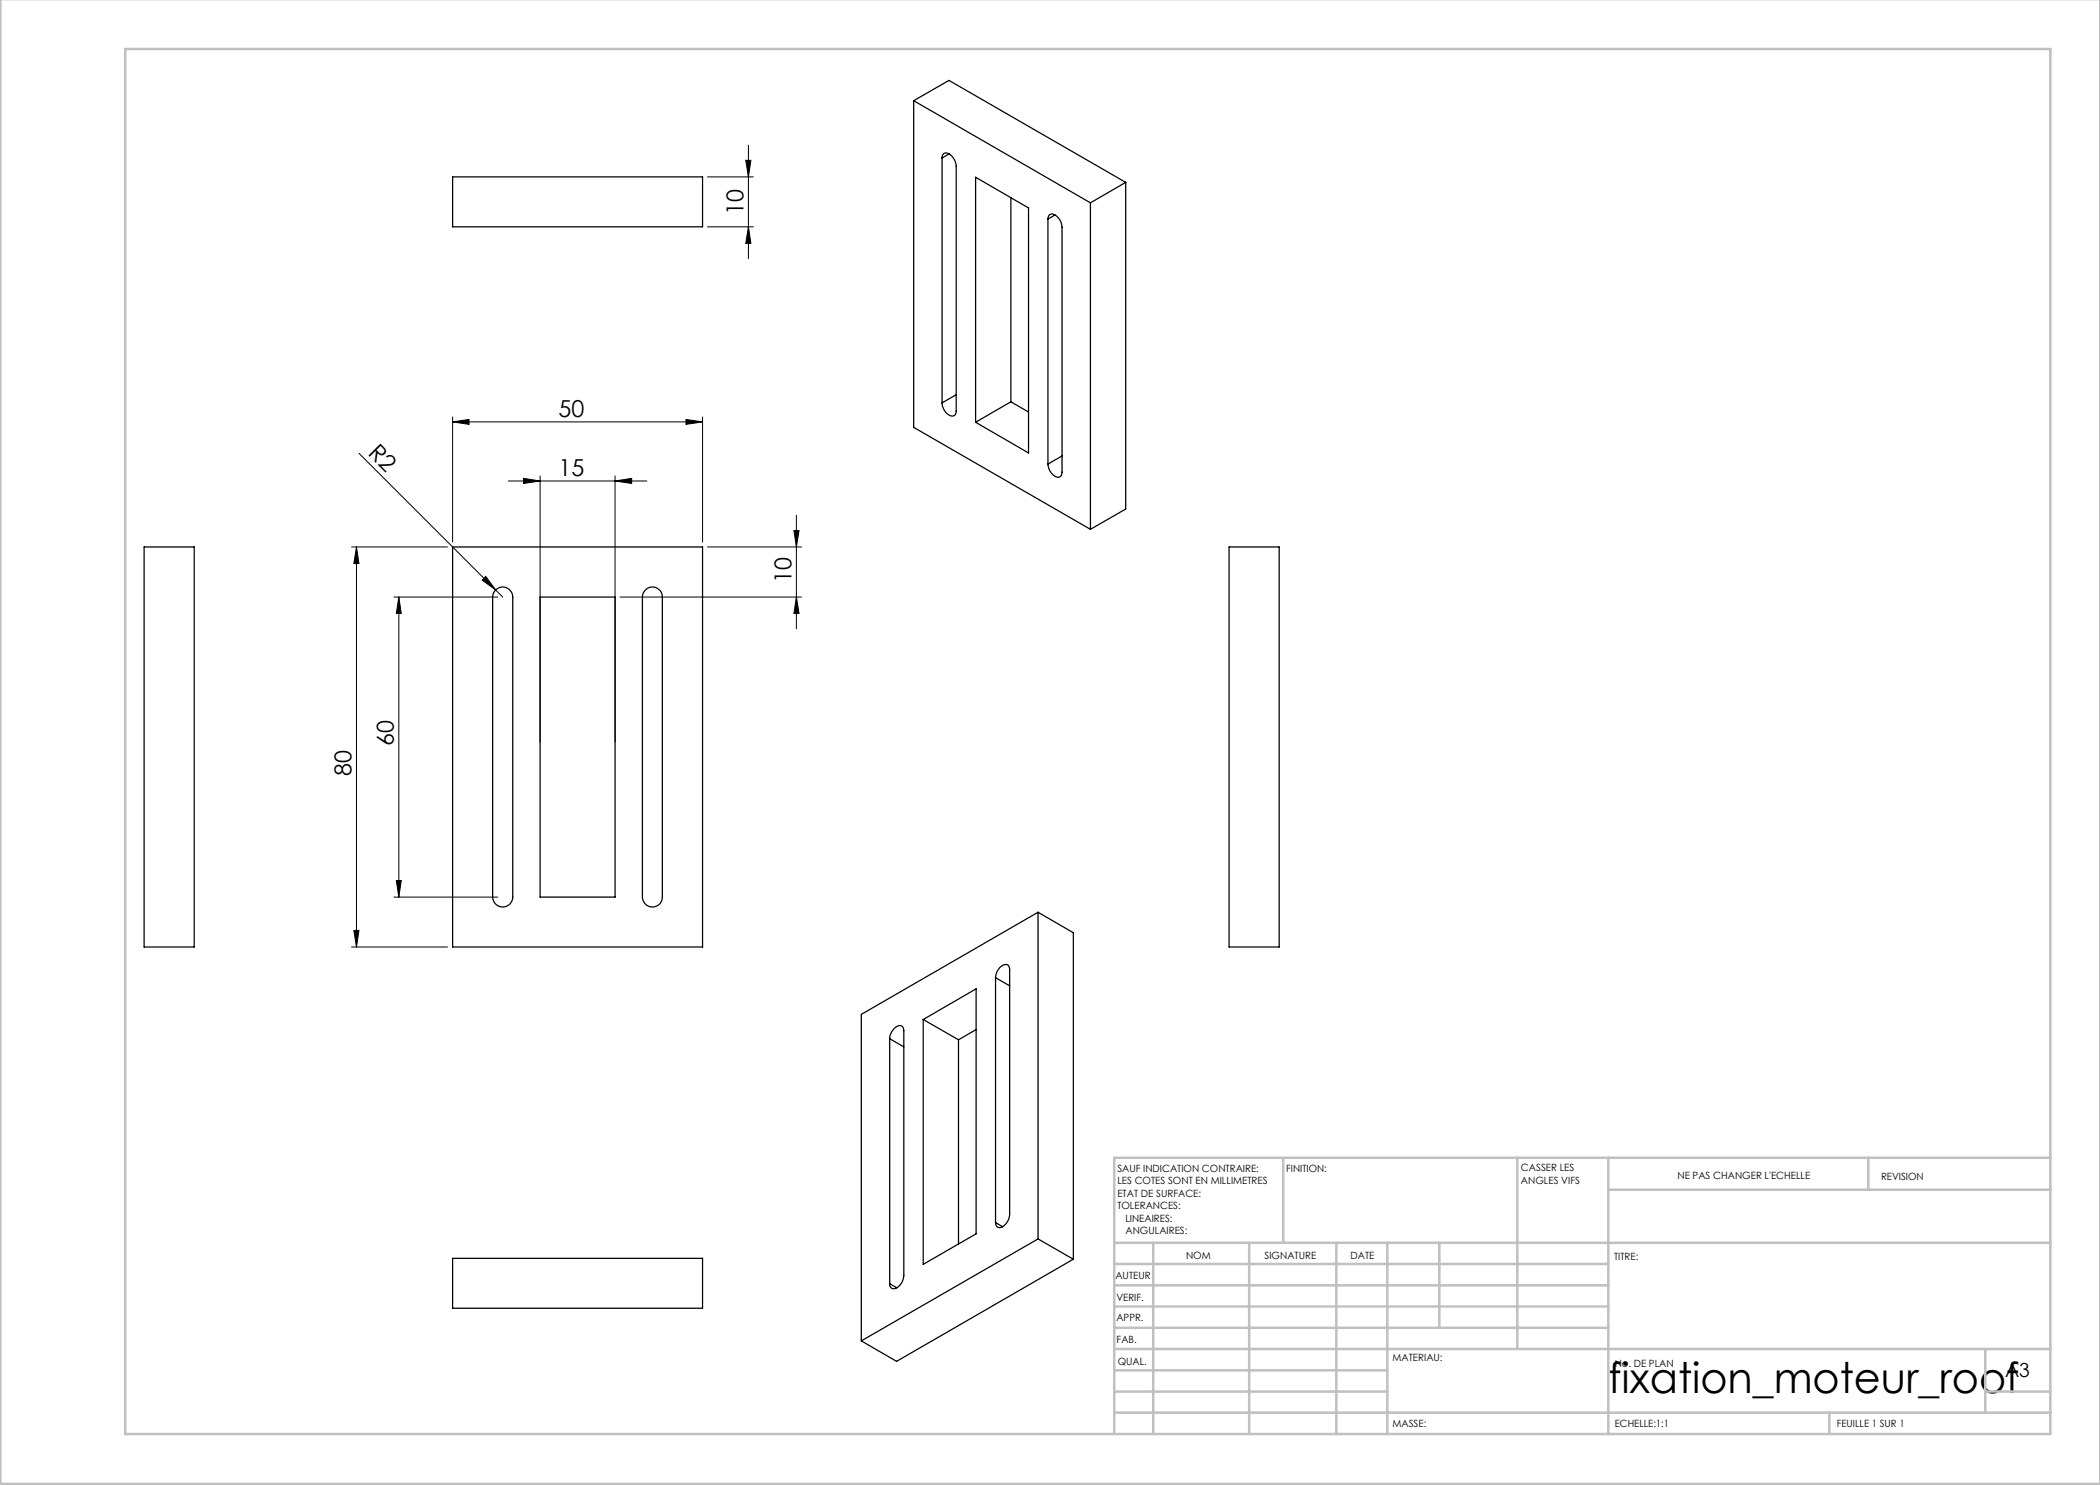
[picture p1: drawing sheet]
<svg xmlns="http://www.w3.org/2000/svg" width="420mm" height="297mm" viewBox="0 0 420 297" stroke-linecap="round" stroke-linejoin="round" font-family="sans-serif">
<g fill="none" stroke="#000" stroke-width=".2">
<path d="M141.5 35.4h9.2M149.2 32.1h1l-.5 3.3zM149.7 29v22.7M141.5 45.4h9.2M149.7 45.4l.5 3.3h-1zM71.8 90.7l28.7 28.7M90.5 84.4l3.3-.5v1zM90.5 83.4v25M90.5 84.4h50M101.7 96.2h27.7M104.7 95.7l3.3 .5-3.3 .5zM108 95.2v53.2"/>
<path d="M123 96.2l3.3-.5v1zM123 95.2v53.2M137.2 83.9l3.3 .5-3.3 .5zM140.5 83.4v25M70.3 109.4h19.2M71.3 109.4v80M71.3 109.4l.5 3.3h-1zM78.8 119.4h20.8M79.8 119.4v60M79.8 119.4l.5 3.3h-1zM97.2 115.3l1.9 2.7-2.7-2zM124 119.4h36.3"/>
<path d="M141.5 109.4h18.8M158.8 106.1h1l-.5 3.3zM159.3 119.4l.5 3.3h-1zM159.3 103v22.8M78.8 179.4h20.8M79.3 176.1h1l-.5 3.3zM70.3 189.4h19.2M70.8 186.1h1l-.5 3.3z"/>
</g>
<g fill="none" stroke="#c0c0c0" stroke-width=".5">
<path d="M.1 -.1v296.9h419.9M25 9.8h385.1v277h-385.1zM256.6 231.6v17M303.5 231.6v38.2M321.7 231.6v55.2M321.7 237.9h88.4M373.7 231.6v6.3M410.1 231.6h-187.3v55.2M222.8 248.6h187.3M222.8 257.1h98.9M222.8 252.8h98.9M230.6 248.6v38.2"/>
<path d="M249.8 248.6v38.2M267.3 248.6v38.2M277.5 248.6v38.2M287.9 248.6v17M222.8 265.6h98.9M222.8 261.3h98.9M222.8 278.3h54.7M222.8 274.1h54.7M222.8 269.8h187.3M397.1 278.3h13M397.1 269.8v12.7M222.8 282.5h187.3"/>
<path d="M365.9 282.5v4.3"/>
</g>
<g fill="#000">
<path d="M97.2 115.3l1.9 2.7-2.7-2z"/>
<path d="M90.5 84.4l3.3-.5v1zM137.2 83.9l3.3 .5-3.3 .5zM104.7 95.7l3.3 .5-3.3 .5zM123 96.2l3.3-.5v1z"/>
<path d="M71.3 109.4l.5 3.3h-1zM70.8 186.1h1l-.5 3.3zM79.8 119.4l.5 3.3h-1zM79.3 176.1h1l-.5 3.3zM149.2 32.1h1l-.5 3.3zM149.7 45.4l.5 3.3h-1z"/>
<path d="M159.3 119.4l.5 3.3h-1zM158.8 106.1h1l-.5 3.3z"/>
</g>
<g fill="none" stroke="#000" stroke-width=".25">
<path d="M90.5 35.4h50v10h-50zM182.7 20.1v65.4l35.4 20.4M182.7 20.1l35.4 20.5M182.7 20.1l7.1-4 35.3 20.4M188.4 31.6a.88 .88 0 0 1 .5-1 .88 .88 0 0 1 1.1 .3 3.4 3.4 0 0 1 1.2 2.3v49a.96 .96 0 0 1-.6 1 .96 .96 0 0 1-1.2-.4l-.6-.9-.3-.7-.1-.6M188.4 31.6v49M189.8 30.8l-1.4 .8M195.1 35.5l10.6 6.1v49l-10.6-6.1zM202.2 39.5v40.9M225.1 36.5l-7 4.1M225.1 36.5v65.3l-7 4.1M209.6 43.8a.89 .89 0 0 1 .5-1 .89 .89 0 0 1 1 .3 3.1 3.1 0 0 1 1.3 2.3v49a.89 .89 0 0 1-.5 1 .89 .89 0 0 1-1-.2 3.1 3.1 0 0 1-1.3-2.4"/>
<path d="M209.6 43.8v49M211 43l-1.4 .8M218.1 40.6v65.3M191.2 78.9l-2.8 1.7M202.2 80.4l-7.1 4.1M202.2 80.4l3.5 2M212.4 91.2l-2.8 1.6M28.8 109.4h10v80h-10zM90.5 109.4h50v80h-50zM99.1 118.1a2 2 0 0 1 2.2-.6 2 2 0 0 1 1.3 1.9v60a2.01 2.01 0 0 1-2.1 2 2.01 2.01 0 0 1-2-2v-60l.2-.7zM108 119.4h15v60h-15zM129 118.1a1.97 1.97 0 0 1 2.2-.6 1.97 1.97 0 0 1 1.3 1.9v60a1.99 1.99 0 0 1-2 2 1.99 1.99 0 0 1-2-2v-60l.1-.7z"/>
<path d="M245.8 109.4h10v80h-10zM199.1 195.5a2.49 2.49 0 0 1 2.3-2.6l.3 .2 .2 .8v49a2.83 2.83 0 0 1-2 2.6 .87 .87 0 0 1-.8-1M199.1 195.5v49M199.1 195.5l2.8 1.7M207.6 182.5l-35.3 20.4v65.3M207.6 182.5v65.3M207.6 182.5l7.1 4v65.3M177.9 207.7a2.56 2.56 0 0 1 2.3-2.6l.4 .3 .2 .7v49a2.56 2.56 0 0 1-2.3 2.6l-.5-.4-.1-.6M177.9 207.7v49M177.9 207.7l2.9 1.7M184.6 203.9l10.6-6.1v49l-10.6 6.1zM184.6 203.9l7.1 4.1"/>
<path d="M191.7 208v40.8M195.2 205.9l-3.5 2.1M90.5 251.7h50v10h-50zM177.9 256.7l1.5 .9M199.1 244.5l1.4 .9M207.6 247.8l-35.3 20.4M207.6 247.8l7.1 4M214.7 251.8l-35.4 20.5-7-4.1"/>
</g>
<text font-size="8.5" x="321.7" y="278.5">fixation_moteur_roof</text>
<g font-size="4.7">
<text x="148.7" y="42.9" transform="rotate(-90 148.7 42.9)">10</text>
<text x="111.7" y="83.3">50</text>
<text x="73.4" y="90.8" transform="rotate(45 73.4 90.8)">R2</text>
<text x="111.7" y="95.2">15</text>
<text x="158.3" y="116.7" transform="rotate(-90 158.3 116.7)">10</text>
<text x="78.8" y="149.2" transform="rotate(-90 78.8 149.2)">60</text>
<text x="70.3" y="155.3" transform="rotate(-90 70.3 155.3)">80</text>
</g>
<text font-size="3.9" x="401" y="275.4">A3</text>
<g font-size="2">
<text x="223.5" y="234.4">SAUF INDICATION CONTRAIRE:</text>
<text x="223.5" y="236.9">LES COTES SONT EN MILLIMETRES</text>
<text x="223.5" y="239.4">ETAT DE SURFACE:</text>
<text x="257.2" y="234.4">FINITION:</text>
<text x="304.2" y="234.3">CASSER LES</text>
<text x="304.2" y="236.8">ANGLES VIFS</text>
<text x="335.5" y="235.8">NE PAS CHANGER L'ECHELLE</text>
<text x="376.2" y="236">REVISION</text>
<text x="223.5" y="241.9">TOLERANCES:</text>
<text x="225.1" y="244.4">LINEAIRES:</text>
<text x="225.1" y="246.9">ANGULAIRES:</text>
<text x="237.2" y="251.8">NOM</text>
<text x="252.9" y="251.7">SIGNATURE</text>
<text x="270.1" y="251.7">DATE</text>
<text x="223.1" y="255.9">AUTEUR</text>
<text x="322.8" y="252">TITRE:</text>
<text x="223.3" y="260.1">VERIF.</text>
<text x="223.3" y="264.2">APPR.</text>
<text x="223.3" y="268.6">FAB.</text>
<text x="223.5" y="272.9">QUAL.</text>
<text x="278.5" y="272.3">MATERIAU:</text>
<text x="323" y="273.4">No. DE PLAN</text>
<text x="278.5" y="285.3">MASSE:</text>
<text x="323" y="285.4">ECHELLE:1:1</text>
<text x="367.4" y="285.4">FEUILLE 1 SUR 1</text>
</g>
</svg>
